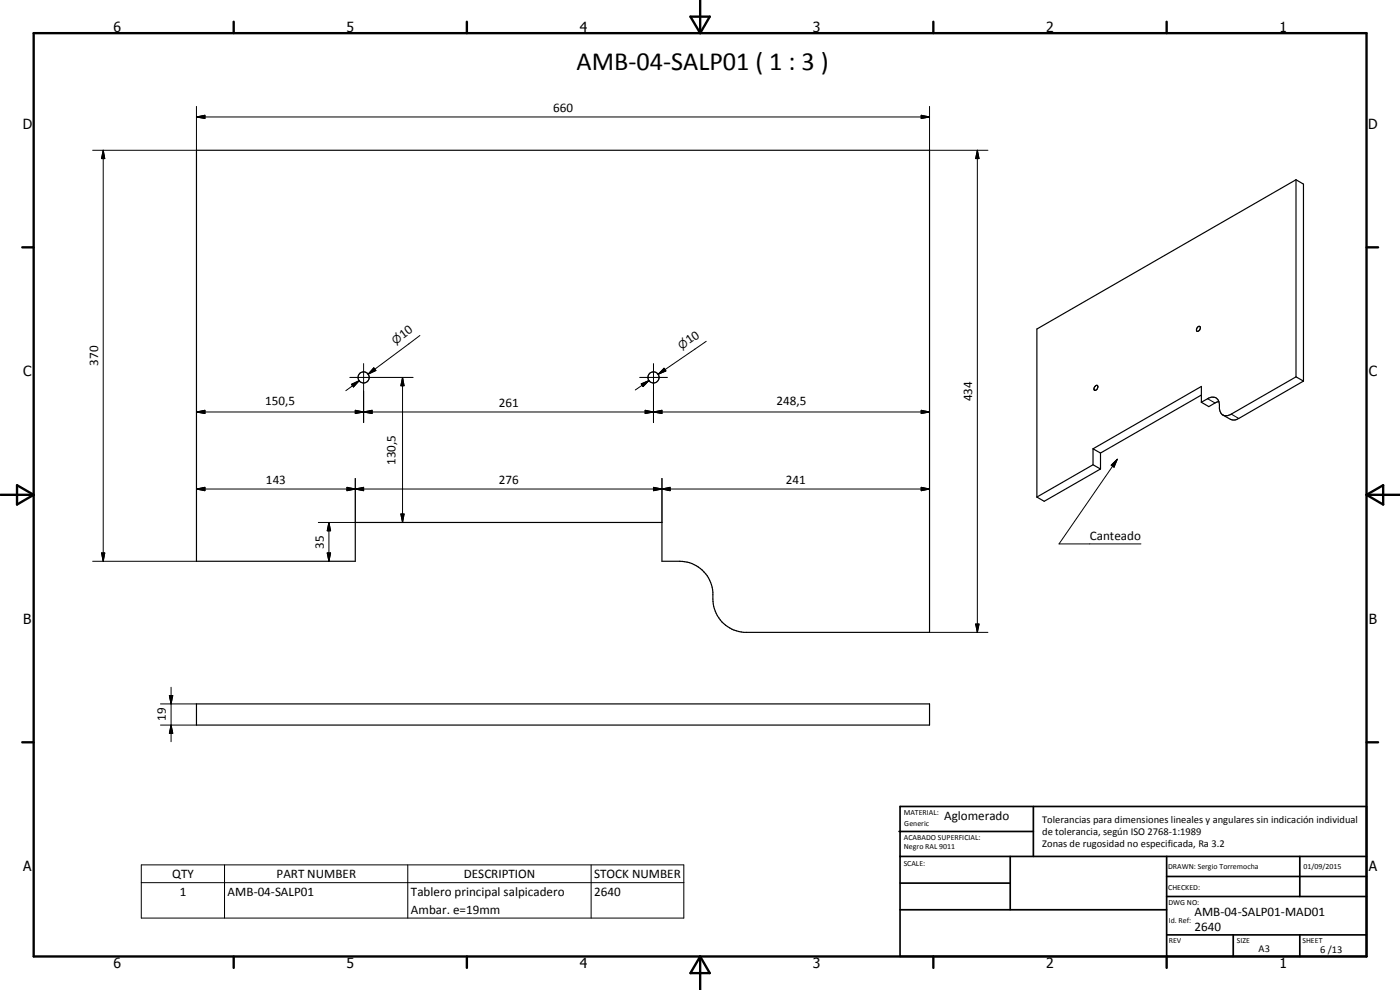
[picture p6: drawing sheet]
<svg xmlns="http://www.w3.org/2000/svg" width="420mm" height="297mm" viewBox="0 0 420 297" stroke-linecap="round" stroke-linejoin="round" font-family="sans-serif">
<g fill="none" stroke="#000" stroke-width=".35">
<path d="M59 45.1h220v144.6h-55.8a10.4 10.4 0 0 1-9.3-12 10 10 0 0 0-9.9-9.3h-5.3v-11.6h-92.1v11.6h-47.6zM388.9 53.9v59.2M388.9 53.9l-77.7 44.8v50.4M388.9 53.9l2.3 1.3v59.1M359.5 98.1l.4-.2a.83 .83 0 0 1 .2 1 .83 .83 0 0 1-1 .4v-.7zM328.6 116l.3-.3a.52 .52 0 0 1 .7 .2 .52 .52 0 0 1-.3 .7 .55 .55 0 0 1-.4 .5 .55 .55 0 0 1-.6-.2zM360.5 118.5l-30.2 17.4M388.9 113.1l-19.4 11.1a2.12 2.12 0 0 1-2.3 .4 2.12 2.12 0 0 1-1.2-2l-.2-2.1M388.9 113.1l2.3 1.2M391.2 114.3l-20.2 11.6-.9 .1-.8-.2-2.3-1.3M328 139.4l-16.8 9.7M328 134.7v4.7"/>
<path d="M328 134.7l2.3 1.2M328 139.4l2.3 1.3M330.3 135.9v4.8M360.5 120.7v-4.7l-32.5 18.7M365.8 120.5a2.08 2.08 0 0 0-3.4-.9l-1.9 1.1M365.8 120.5l-.8 .2-2.2 1.3-2.3-1.3M330.3 140.7l-16.9 9.7-2.2-1.3M59 211.2h220v6.4h-220z"/>
<circle cx="109.1" cy="113.2" r="1.68"/>
<circle cx="196.1" cy="113.2" r="1.68"/>
</g>
<g fill="none" stroke="#000" stroke-width=".3">
<path d="M59 35.1l2.5-.5v1zM59 31.9v13.2h-31.2M59 35.1h220M276.5 34.6l2.5 .5-2.5 .5zM279 31.9v13.2h17.5M31 45.1l.4 2.5h-.9zM31 45.1v123.3M293.3 45.1l.5 2.5h-1zM293.3 45.1v144.6M105 113.2h19M105.5 115.3l2.3-1.1-1.7 1.9zM107.8 114.2l-4 3"/>
<path d="M109.1 109.1v17.7M112.2 110.4l.6 .8-2.3 1.1zM112.5 110.7l-2 1.6M120.8 113.2l.5 2.5h-1zM120.8 113.2v43.6M126 100.7l-15.5 11.6M192 113.2h8.3M192.4 115.2l2.4-1-1.8 1.8zM194.8 114.2l-4.1 2.8M196.1 109.1v17.7M199.3 110.5l.5 .8-2.3 1zM199.6 110.9l-2.1 1.4"/>
<path d="M212 102.4l-14.5 9.9M362.4 119.6l2.2 1.3M59 123.6l2.5-.5v1zM59 123.6h220M106.6 123.1l2.5 .5-2.5 .5zM109.1 123.6l2.6-.5v1zM193.6 123.1l2.5 .5-2.5 .5zM196.1 123.6l2.6-.5v1zM276.5 123.1l2.5 .5-2.5 .5zM333.5 139.6l1.8-1.8-1 2.4zM335.3 137.8l-17.5 25.4h24.6M369.5 124.2l2.3 1.4"/>
<path d="M59 146.7l2.5-.5v1zM59 146.7h220M98.7 156.8l.5 2.5h-1zM98.7 156.8v11.6M104.1 146.2l2.5 .5-2.5 .5zM104.1 146.2l5 1v-1l-5 1zM106.6 146.7l2.5-.5v1zM106.6 143.6v13.2h-11.1M120.3 154.2h1l-.5 2.6zM196.1 146.2l2.6 .5-2.6 .5zM198.7 146.7l2.4-.5v1zM198.7 143.6v13.2"/>
<path d="M276.5 146.2l2.5 .5-2.5 .5zM27.8 168.4h31.2M30.5 165.9h.9l-.4 2.5zM98.2 165.9h1l-.5 2.5zM279 189.7h17.5M292.8 187.2h1l-.5 2.5zM48.2 211.2h10.8M48.2 217.6h10.8M50.8 208.7h1l-.5 2.5zM51.3 217.6l.5 2.4h-1zM51.3 206.2v16.3M42.4 259.5h162.8v16h-162.8z"/>
<path d="M67.4 259.5v16M122.4 259.5v16M177.4 259.5v16M42.4 264.8h162.8"/>
</g>
<g fill="none" stroke="#000" stroke-width=".71">
<path d="M10.1 9.9h400v277.1h-400zM70.1 6.5v3.4M140.1 6.5v3.4M207.2 5h5.8l-2.9 4.9zM210.1 0v9.9M280.1 6.5v3.4M350.1 6.5v3.4M6.7 74.2h3.4M410.1 74.2h3.5M.1 148.5h10M5.1 145.6l5 2.9-5 2.9zM410.1 148.5h10"/>
<path d="M410.1 148.5l5-2.9v5.8zM6.7 222.7h3.4M410.1 222.7h3.5M70.1 287v3.4M140.1 287v3.4M210.1 287v10M210.1 287l2.9 5h-5.8zM280.1 287v3.4M350.1 287v3.4"/>
</g>
<g fill="none" stroke="#000" stroke-width=".51">
<path d="M269.8 249.5h40.3M270.1 242h140v45h-140zM270.1 257h140M303.2 257v16M310.1 242v15M350.1 257v30M390.1 257v12M270.1 265h33.1M270.1 273h80M350.1 269h60M350.1 263h60M350.1 280.5h60"/>
<path d="M370.1 280.5v6.5M390.1 280.5v6.5"/>
</g>
<g fill="#000">
<path d="M59 35.1l2.5-.5v1zM276.5 34.6l2.5 .5-2.5 .5zM31 45.1l.4 2.5h-.9zM293.3 45.1l.5 2.5h-1zM105.5 115.3l2.3-1.1-1.7 1.9zM112.2 110.4l.6 .8-2.3 1.1zM120.8 113.2l.5 2.5h-1zM192.4 115.2l2.4-1-1.8 1.8zM199.3 110.5l.5 .8-2.3 1zM59 123.6l2.5-.5v1zM106.6 123.1l2.5 .5-2.5 .5zM109.1 123.6l2.6-.5v1z"/>
<path d="M193.6 123.1l2.5 .5-2.5 .5zM196.1 123.6l2.6-.5v1zM276.5 123.1l2.5 .5-2.5 .5zM59 146.7l2.5-.5v1zM98.7 156.8l.5 2.5h-1zM104.1 146.2l2.5 .5-2.5 .5zM106.6 146.7l2.5-.5v1zM120.3 154.2h1l-.5 2.6zM196.1 146.2l2.6 .5-2.6 .5zM198.7 146.7l2.4-.5v1zM276.5 146.2l2.5 .5-2.5 .5zM333.5 139.6l1.8-1.8-1 2.4z"/>
<path d="M30.5 165.9h.9l-.4 2.5zM98.2 165.9h1l-.5 2.5zM292.8 187.2h1l-.5 2.5zM50.8 208.7h1l-.5 2.5zM51.3 217.6l.5 2.4h-1z"/>
</g>
<text font-size="7.9" x="173" y="21">AMB-04-SALP01 ( 1 : 3 )</text>
<g font-size="4.2">
<text x="34" y="9.6">6</text>
<text x="104" y="9.6">5</text>
<text x="174" y="9.6">4</text>
<text x="244" y="9.6">3</text>
<text x="314" y="9.6">2</text>
<text x="384" y="9.6">1</text>
<text x="6.8" y="38.7">D</text>
<text x="410.6" y="38.7">D</text>
<text x="7" y="112.9">C</text>
<text x="410.8" y="112.9">C</text>
<text x="7" y="187.1">B</text>
<text x="410.8" y="187.1">B</text>
<text x="7" y="261.4">A</text>
<text x="410.8" y="261.4">A</text>
<text x="34" y="290.4">6</text>
<text x="104" y="290.4">5</text>
<text x="174" y="290.4">4</text>
<text x="244" y="290.4">3</text>
<text x="314" y="290.4">2</text>
<text x="384" y="290.4">1</text>
</g>
<g font-size="3.9">
<text x="166" y="33.6">660</text>
<text x="121" y="101.8" transform="rotate(-37 121 101.8)">10</text>
<text x="206.8" y="103.3" transform="rotate(-34 206.8 103.3)">10</text>
<text x="29.5" y="109.8" transform="rotate(-90 29.5 109.8)">370</text>
<text x="79.6" y="121.5">150,5</text>
<text x="149.7" y="122.1">261</text>
<text x="233.1" y="121.5">248,5</text>
<text x="291.7" y="120.4" transform="rotate(-90 291.7 120.4)">434</text>
<text x="118.7" y="139.5" transform="rotate(-90 118.7 139.5)">130,5</text>
<text x="79.8" y="145.2">143</text>
<text x="149.7" y="145.2">276</text>
<text x="235.8" y="145.2">241</text>
<text x="97.2" y="164.6" transform="rotate(-90 97.2 164.6)">35</text>
<text x="327.1" y="162.1">Canteado</text>
<text x="49.8" y="216.4" transform="rotate(-90 49.8 216.4)">19</text>
<text x="283.3" y="246.2">Aglomerado</text>
<text x="51.7" y="263.4">QTY</text>
<text x="83" y="263.4">PART NUMBER</text>
<text x="139.2" y="263.4">DESCRIPTION</text>
<text x="178.3" y="263.4">STOCK NUMBER</text>
<text x="53.9" y="268.7">1</text>
<text x="68.3" y="268.7">AMB-04-SALP01</text>
<text x="123.3" y="268.8">Tablero principal salpicadero</text>
<text x="178.3" y="268.7">2640</text>
<text x="123.3" y="274.2">Ambar. e=19mm</text>
<text x="358.5" y="275">AMB-04-SALP01-MAD01</text>
<text x="358.5" y="279.4">2640</text>
</g>
<g font-size="3.3">
<text x="118.7" y="103.5" transform="rotate(-37 118.7 103.5)">n</text>
<text x="204.5" y="104.9" transform="rotate(-34 204.5 104.9)">n</text>
</g>
<g font-size="3.1">
<text x="312.7" y="246.8">Tolerancias para dimensiones lineales y angulares sin indicación individual</text>
<text x="312.7" y="250.4">de tolerancia, según ISO 2768-1:1989</text>
<text x="312.7" y="254">Zonas de rugosidad no especificada, Ra 3.2</text>
<text x="377.7" y="285.6">A3</text>
<text x="396.2" y="285.9">6 /13</text>
</g>
<g font-size="2.4">
<text x="271.2" y="244.4">MATERIAL:</text>
<text x="271.3" y="252">ACABADO SUPERFICIAL:</text>
<text x="271.4" y="247.9">Generic</text>
<text x="271.3" y="254.6">Negro RAL 9011</text>
<text x="271.2" y="259.7">SCALE:</text>
<text x="350.6" y="260.8">DRAWN: Sergio Torremocha</text>
<text x="391.2" y="260.6">01/09/2015</text>
<text x="350.6" y="267">CHECKED:</text>
<text x="350.6" y="271.4">DWG NO:</text>
<text x="350.8" y="276.9">Id. Ref:</text>
<text x="350.8" y="282.8">REV</text>
<text x="371.2" y="282.9">SIZE</text>
<text x="390.9" y="282.9">SHEET</text>
</g>
</svg>
